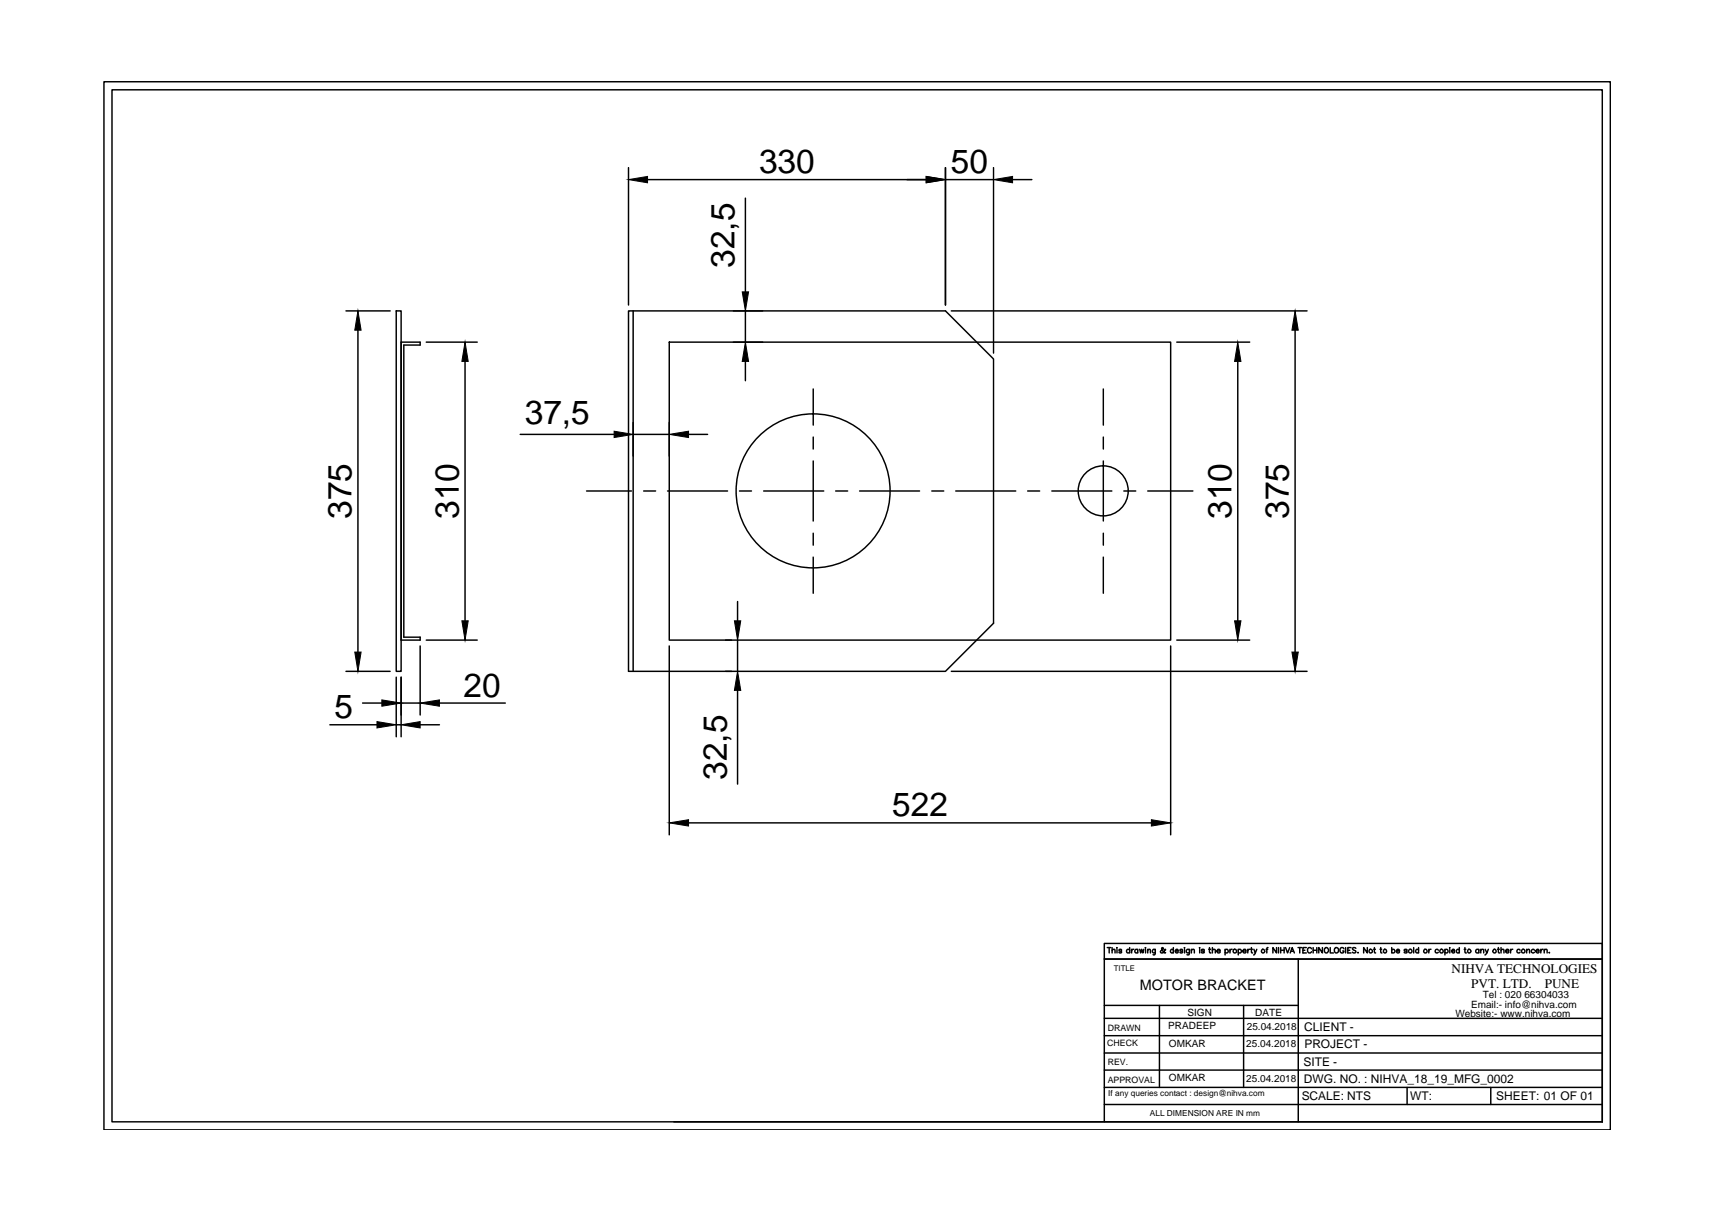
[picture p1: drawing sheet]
<svg xmlns="http://www.w3.org/2000/svg" width="297mm" height="210mm" viewBox="0 0 297 210" stroke-linecap="round" stroke-linejoin="round" font-family="sans-serif">
<!-- layer: 0 -->
<g fill="none" stroke="#000" stroke-width=".25">
<path d="M18 14.2h261.4v181.8h-261.4zM19.4 15.6h258.6v179h-258.6zM109.1 29.1v23.8M112.4 31.2h48.3M129.3 34.4v16.2M164 29.1v23.8M164 31.2h8.4M172.4 29.1v32.2M175.7 31.2h3.3M60 53.9h7.7M62.1 57.3v55.8M68.7 53.9h.9v62.6h-.9z"/>
<path d="M69.6 59.4h3.3v.5h-2.8v50.6h2.8v.5h-3.3zM74 59.4h8.8M109.1 53.9h54.9l8.4 8.4v45.8l-8.4 8.4h-54.9zM109.9 53.9v62.6M116.1 59.4h87v51.6h-87zM127.3 59.4h5M127.3 53.9h5M129.3 53.9v5.5M165.1 53.9h61.7M204.2 59.4h12.6M224.7 57.3v55.8M80.7 62.7v45"/>
<path d="M90.3 75.4h16.3M109.9 75.4h6.2M116.1 73.3v5.8M119.5 75.4h3.3M129.3 62.7v3.3M141.1 67.5v6.2M141.1 75.8v2.1M141.1 80v10.4M191.4 67.5v6.2M191.4 75.8v2.1M191.4 80v10.4M214.8 62.7v45"/>
<path d="M101.8 85.2h7.8M111.7 85.2h2M115.8 85.2h10.4M128.3 85.2h2.1M132.5 85.2h10.4M141.1 92.5v2.1M141.1 96.6v6.3M145 85.2h2.1M149.1 85.2h10.5M161.7 85.2h2M165.8 85.2h10.4M178.3 85.2h2.1"/>
<path d="M182.5 85.2h10.4M191.4 92.5v2.1M191.4 96.6v6.3M195 85.2h2.1M199.1 85.2h7.9M60 116.5h7.7M68.7 117.5v10.3M69.6 117.5v10.3M72.9 112.1v11.9M74 111h8.8M116.1 112.1v32.7M125.9 111h1"/>
<path d="M125.9 116.5h1M128 104.4v3.3M128 111v5.5M128 119.8v16.2M165.1 116.5h61.7M203.1 112.1v32.7M204.2 111h12.6M57.2 125.7h8.2M62.9 122h3.4M68.7 125.7h.9M69.6 122h3.3M72.9 125.7h3.3"/>
<path d="M76.2 122h11.5M119.5 142.7h80.3M191.6 179.7h86.4M191.6 176.7h86.4M191.6 174.4h33.7M192.1 164.4h.6M192.4 164.4v.9M193 164.9l.1-.2h.3l.1 .6M193 164.4v.9M193.8 164.4h.1M193.8 164.7v.6M194.6 164.8l-.2-.1h-.2v.2l.4 .2v.1l-.2 .1-.3-.1"/>
<path d="M196 164.8a.3 .3 0 0 0-.4 0 .3 .3 0 0 0 0 .4 .3 .3 0 0 0 .4 0M196 164.4v.9M196.3 164.7v.6M196.7 164.7h-.2l-.2 .3M197.4 164.8a.28 .28 0 0 0-.4 0 .28 .28 0 0 0 0 .4 .28 .28 0 0 0 .4 0M197.4 164.7v.6M197.7 164.7l.2 .6 .2-.6 .2 .6 .2-.6M198.7 164.4h.1M198.8 164.7v.6M199.1 164.9l.2-.2h.3v.6M199.1 164.7v.6M200.4 164.7v.8l-.1 .2-.2-.1"/>
<path d="M200.4 164.8a.28 .28 0 0 0-.4 0 .28 .28 0 0 0 0 .4 .28 .28 0 0 0 .4 0M201.2 174.4v14.2M202.2 164.8v-.1a.75 .75 0 0 1-.8 .6v-.3l.4-.4-.1-.2-.2 .1 .2 .4 .3 .4 .2-.1M203.6 164.8a.28 .28 0 0 0-.4 0 .28 .28 0 0 0 0 .4 .28 .28 0 0 0 .4 0M203.6 164.4v.9M203.9 165h.5v-.2a.28 .28 0 0 0-.4 0 .28 .28 0 0 0 0 .4 .28 .28 0 0 0 .4 0M205.2 164.8l-.2-.1h-.2v.2l.3 .2 .1 .1-.2 .1-.3-.1M205.5 164.4h.1M205.5 164.7v.6M206.4 164.7l-.1 .8-.1 .2-.2-.1M206.4 164.8a.3 .3 0 0 0-.5 0 .3 .3 0 0 0 0 .4 .3 .3 0 0 0 .5 0M206.7 164.9l.1-.2h.4v.6"/>
<path d="M206.7 164.7v.6M208.1 164.4h.1M208.2 164.7v.6M209 164.8l-.1-.1h-.4v.2l.4 .2 .1 .1-.3 .1-.3-.1M209.7 164.7h.4M209.8 164.4v.7l.3 .2M210.4 164.9l.2-.2h.2l.1 .6M210.4 164.4v.9M211.2 165h.5a.31 .31 0 0 0-.4-.3 .31 .31 0 0 0-.2 .4 .31 .31 0 0 0 .4 .2l.2-.1M212.6 164.8a.3 .3 0 0 1 .4 0 .3 .3 0 0 1 0 .4 .3 .3 0 0 1-.4 0M212.6 164.7v1M213.4 164.7v.6"/>
<path d="M213.8 164.7h-.2l-.2 .3M214.8 164.8a.3 .3 0 0 1 .5 0 .3 .3 0 0 1 0 .4 .3 .3 0 0 1-.5 0M214.8 164.7v1M215.6 165l.6-.1a.3 .3 0 0 0-.5-.1 .3 .3 0 0 0 0 .5 .3 .3 0 0 0 .5-.1M215.8 174.4v14.2M216.5 164.7v.6M216.9 164.7h-.3l-.1 .3M217 164.7h.3M217.1 164.4v.7l.2 .2M217.6 164.7l.2 .6 .3-.6M217.8 165.3l-.3 .4M219.7 164.7h.3"/>
<path d="M220 164.4l-.2 .1v.8M221.5 164.4v.9l-.6-.9v.9M221.8 164.4v.9M222.2 164.4v.9M222.2 164.8h.6M222.8 164.4v.9M223.1 164.4l.3 .9 .4-.9M223.9 165.3l.3-.9 .4 .9M224 165h.4M225.2 164.4h.6M225.3 166.4v28.2M225.5 164.4v.9"/>
<path d="M226.1 164.8h.3M226.7 164.4h-.6v.9h.6M227.5 164.6l-.2-.2a.45 .45 0 0 0-.5 .5 .45 .45 0 0 0 .6 .4l.1-.2M227.8 164.8h.7M227.8 164.4v.9M228.5 164.4v.9M229.4 164.4v.9l-.6-.9v.9M230 164.4a.44 .44 0 0 1 .5 .4 .44 .44 0 0 1-.5 .5l-.2-.3zM230.8 164.4v.9h.6M233.2 164.6l-.2-.2a.45 .45 0 0 0-.5 .5 .45 .45 0 0 0 .5 .4l.2-.3h-.2M233.5 164.4v.9M233.8 164.8h.4"/>
<path d="M234.4 164.4h-.6v.9h.6M235.2 164.5l-.2-.1-.3 .1 .1 .3 .4 .3-.2 .2-.3-.1M235.6 165.2h.1M237.2 164.4v.9l-.6-.9v.9M238.3 164.7h.3M238.5 164.4v.7l.2 .2M239.4 164.7h.3M239.6 164.4v.7l.2 .2M241.5 164.8a.3 .3 0 0 1 .4 0 .3 .3 0 0 1 0 .4 .3 .3 0 0 1-.4 0M241.5 164.4v.9M242.3 165h.5a.31 .31 0 0 0-.3-.3 .31 .31 0 0 0-.3 .4 .31 .31 0 0 0 .4 .2l.2-.1M244.1 164.8l-.1-.1h-.3v.2l.4 .2v.1l-.1 .1-.4-.1"/>
<path d="M245.3 164.4v.9M246.1 164.8a.28 .28 0 0 0-.4 0 .28 .28 0 0 0 0 .4 .28 .28 0 0 0 .4 0M246.1 164.4v.9M247.9 164.7v.6M248.3 164.7h-.3l-.1 .3M249.6 164.8a.3 .3 0 0 0-.5 0 .3 .3 0 0 0 0 .4 .3 .3 0 0 0 .5 0M250.7 164.8a.3 .3 0 0 1 .4 0 .3 .3 0 0 1 0 .4 .3 .3 0 0 1-.4 0M250.7 164.7v1M251.5 164.4h.1M251.5 164.7v.6M251.9 165h.5l-.1-.2a.28 .28 0 0 0-.4 0 .28 .28 0 0 0 .1 .4 .28 .28 0 0 0 .4 0M253.2 164.8a.28 .28 0 0 0-.4 0 .28 .28 0 0 0 0 .4 .28 .28 0 0 0 .4 0"/>
<path d="M253.2 164.4v.9M254 164.7h.3M254.2 164.4v.7l.2 .2M256.6 164.8a.3 .3 0 0 0-.5 0 .3 .3 0 0 0 0 .4 .3 .3 0 0 0 .5 0M256.6 164.7v.6M256.9 164.9l.1-.2h.4v.6M256.9 164.7v.6M257.7 164.7l.3 .6 .2-.6M258 165.3l-.4 .4M259.8 164.7h.3M260 164.4v.7l.2 .2M260.4 164.9l.2-.2h.3v.6"/>
<path d="M260.4 164.4v.9M261.2 165l.6-.1a.3 .3 0 0 0-.5-.1 .3 .3 0 0 0 0 .5 .3 .3 0 0 0 .5-.1M262.1 164.7v.6M262.5 164.7h-.2l-.2 .3M263.7 164.8a.3 .3 0 0 0-.4 0 .3 .3 0 0 0 0 .4 .3 .3 0 0 0 .4 0M264.9 164.9l.2-.2h.2l.1 .6M264.9 164.7v.6M266.2 164.8l-.1-.1a.31 .31 0 0 0-.4 .3 .31 .31 0 0 0 .4 .3l.1-.1M266.5 165h.5v-.3a.31 .31 0 0 0-.5 .3 .31 .31 0 0 0 .5 .3v-.1M267.3 164.7v.6M267.7 164.7h-.2l-.2 .3M267.9 164.9l.2-.2h.3v.6"/>
<path d="M267.9 164.7v.6M268.8 165.2h.1M116.9 194.6h161.1M191.6 194.6v-28.2h86.4h-86.4v-2.7h86.4v30.9M191.6 185.6h86.4M191.6 182.7h86.4M191.6 188.6h86.4M191.6 191.6h86.4M244.1 188.6v3M258.7 188.6v3"/>
<circle cx="141.1" cy="85.2" r="13.4"/>
<circle cx="191.4" cy="85.2" r="4.3"/>
<circle cx="214.2" cy="165" r=".32"/>
<circle cx="219.1" cy="165" r=".31"/>
<circle cx="231.9" cy="164.8" r=".44"/>
<circle cx="237.8" cy="165" r=".32"/>
<circle cx="240.3" cy="165" r=".31"/>
<circle cx="244.7" cy="165" r=".32"/>
<circle cx="247.3" cy="165" r=".32"/>
<circle cx="250.1" cy="165" r=".32"/>
<circle cx="254.9" cy="165" r=".31"/>
<circle cx="259.3" cy="165" r=".31"/>
<circle cx="264.3" cy="165" r=".32"/>
</g>
<g fill="#000" stroke="#000" stroke-width=".17">
<path d="M109.1 31.2l3.3-.6v1.1zM160.7 30.6l3.3 .6-3.3 .5zM172.4 31.2l3.3-.6v1.1zM62.1 53.9l.6 3.4h-1.1zM128.8 50.6h1.1l-.6 3.3zM224.7 53.9l.6 3.4h-1.1zM80.7 59.4l.5 3.3h-1.1zM106.6 74.8l3.3 .6-3.3 .5zM116.1 75.4l3.4-.6v1.1zM129.3 59.4l.6 3.3h-1.1zM214.8 59.4l.5 3.3h-1.1zM61.6 113.1h1.1l-.6 3.4z"/>
<path d="M80.1 107.7h1.1l-.5 3.3zM127.4 107.7h1.1l-.5 3.3zM128 116.5l.5 3.3h-1.1zM214.2 107.7h1.1l-.5 3.3zM224.2 113.1h1.1l-.6 3.4zM65.4 125.2l3.3 .5-3.3 .6zM66.3 121.4l3.3 .6-3.3 .5zM69.6 125.7l3.3-.5v1.1zM72.9 122l3.3-.6v1.1zM116.1 142.7l3.4-.5v1.1zM199.8 142.2l3.3 .5-3.3 .6z"/>
</g>
<g font-size="5.8">
<text x="131.7" y="30">330</text>
<text x="165" y="30.1">50</text>
<text x="127.5" y="46.5" transform="rotate(-90 127.5 46.5)">32,5</text>
<text x="91.1" y="73.5">37,5</text>
<text x="61" y="90" transform="rotate(-90 61 90)">375</text>
<text x="79.6" y="90" transform="rotate(-90 79.6 90)">310</text>
<text x="213.7" y="90" transform="rotate(-90 213.7 90)">310</text>
<text x="223.6" y="90" transform="rotate(-90 223.6 90)">375</text>
<text x="58" y="124.6">5</text>
<text x="80.4" y="120.9">20</text>
<text x="126.1" y="135.3" transform="rotate(-90 126.1 135.3)">32,5</text>
<text x="154.8" y="141.6">522</text>
</g>
<text font-size="2.5" x="197.8" y="171.7">MOTOR BRACKET</text>
<g font-size="2.3">
<text x="251.8" y="168.8">NIHVA TECHNOLOGIES</text>
<text x="255.3" y="171.4">PVT. LTD.</text>
<text x="268" y="171.4">PUNE</text>
</g>
<g font-size="2.1">
<text x="226.3" y="178.9">CLIENT -</text>
<text x="226.1" y="184.9">SITE -</text>
<text x="226.3" y="181.9">PROJECT -</text>
<text x="225.8" y="190.8">SCALE: NTS</text>
<text x="226.2" y="187.8">DWG. NO. : NIHVA_18_19_MFG_0002</text>
<text x="244.7" y="190.8">WT:</text>
<text x="259.6" y="190.8">SHEET: 01 OF 01</text>
</g>
<g font-size="1.7">
<text x="257.3" y="173.1">Tel : 020 66304033</text>
<text x="202.7" y="178.4">PRADEEP</text>
<text x="206" y="176.2">SIGN</text>
<text x="216.3" y="178.6">25.04.2018</text>
<text x="217.8" y="176.2">DATE</text>
<text x="252.5" y="176.5">Website:- www.nihva.com</text>
<text x="255.2" y="174.8">Email:- info@nihva.com</text>
<text x="202.8" y="181.7">OMKAR</text>
<text x="216.2" y="181.6">25.04.2018</text>
<text x="202.8" y="187.5">OMKAR</text>
<text x="216.2" y="187.6">25.04.2018</text>
</g>
<g font-size="1.5">
<text x="192.2" y="178.8">DRAWN</text>
<text x="192.1" y="181.4">CHECK</text>
<text x="192.2" y="184.8">REV.</text>
<text x="192.2" y="187.8">APPROVAL</text>
</g>
<g font-size="1.4">
<text x="193.3" y="168.4">TITLE</text>
<text x="192.3" y="190.1">If any queries contact : design@nihva.com</text>
<text x="199.5" y="193.5">ALL DIMENSION ARE IN mm</text>
</g>
</svg>
